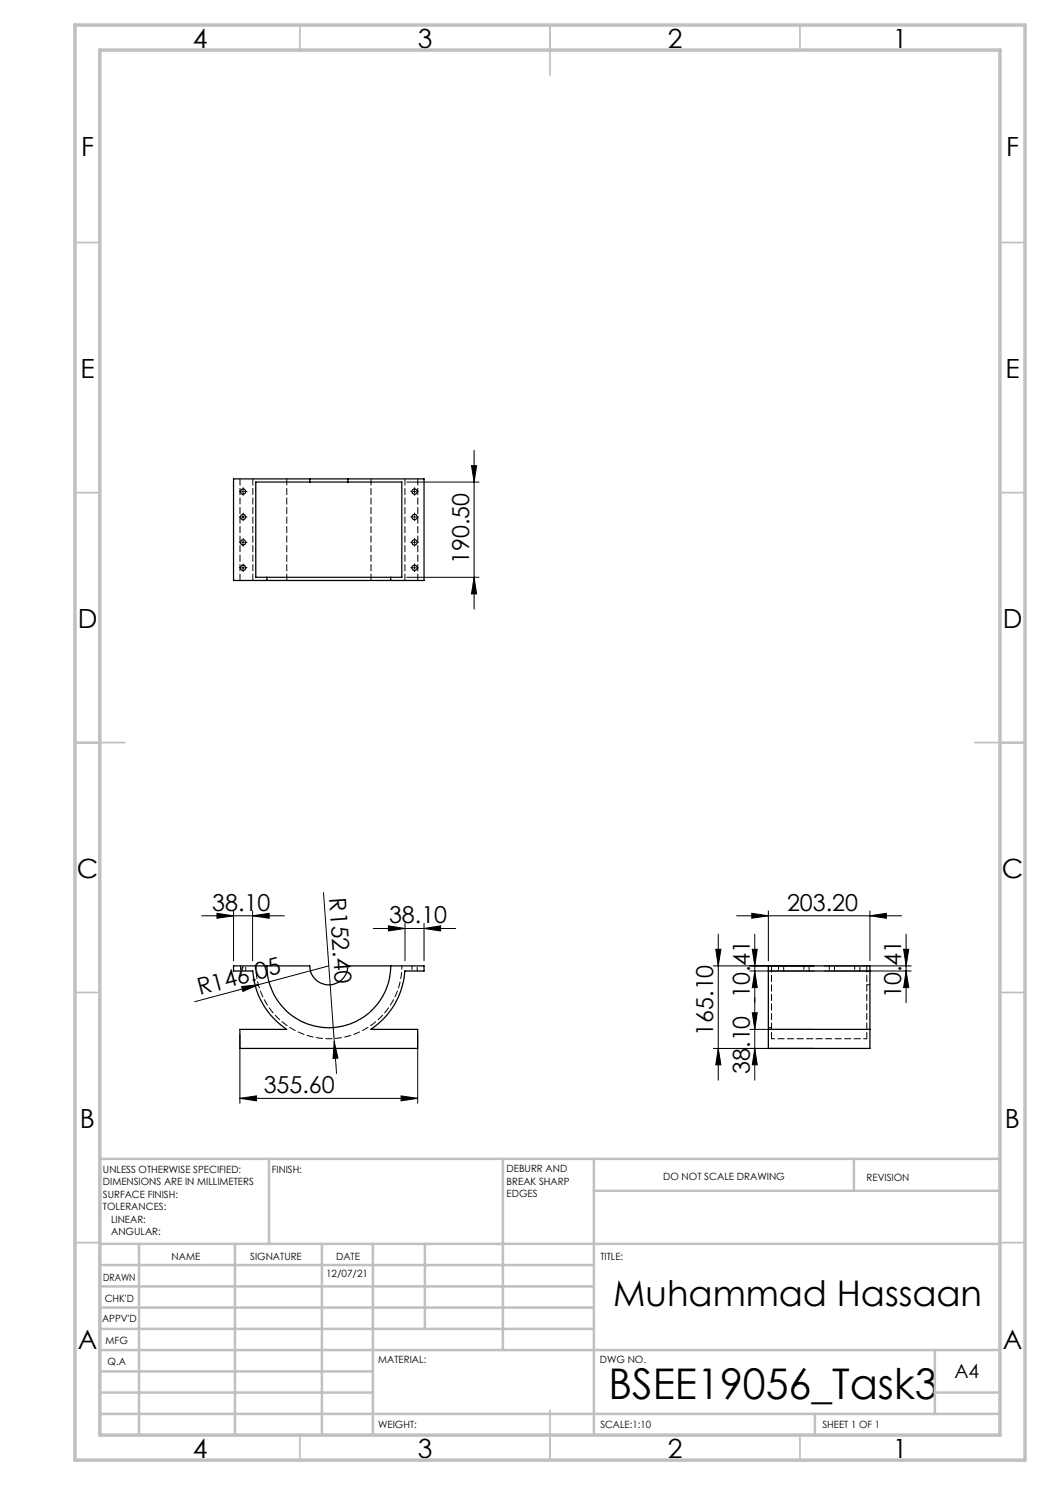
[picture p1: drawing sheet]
<svg xmlns="http://www.w3.org/2000/svg" width="210mm" height="297mm" viewBox="0 0 210 297" stroke-linecap="round" stroke-linejoin="round" font-family="sans-serif">
<g fill="none" stroke="#000" stroke-width=".2">
<path d="M48.4 98.3h.5M48.6 98.1v.5M81.4 96.4h14.4M82.7 98.3h.4M82.9 98.1v.5M94.3 93.1h1l-.5 3.3zM94.8 90.1v31.7M48.4 103.4h.5M48.4 108.5h.5M48.4 113.6h.5M48.6 103.1v.5M48.6 108.2v.5"/>
<path d="M48.6 113.3v.5M81.4 115.5h14.4M82.7 103.4h.4M82.7 108.5h.4M82.7 113.6h.4M82.9 103.1v.5M82.9 108.2v.5M82.9 113.3v.5M94.8 115.5l.5 3.3h-1zM64.7 178.5l2.6 36.2M40.4 183.2h16.5M43.4 182.7l3.3 .5-3.3 .5z"/>
<path d="M46.7 182.2v10M48.3 197.3l3.3-.3-3 1.3zM50.5 183.2l3.3-.5v1zM50.5 182.2v10M65.8 193.2l-26.9 7.1M74.6 185.7h16.6M77.7 185.2l3.3 .5-3.3 .5zM81 184.7v7.5M84.8 185.7l3.3-.5v1zM84.8 184.7v7.5M142.7 193.2h20.1M143.2 189.9h1l-.5 3.3z"/>
<path d="M143.7 186.8v29.2M147.3 183.2h33M150 194.2h12.8M150.4 182.7l3.3 .5-3.3 .5zM150.5 189.9h.9l-.4 3.3zM151 186.8v29.2M151 194.2l.4 3.3h-.9zM153.7 182.2v10M164.8 193.2h17.4M164.8 194.2h17.4M174 183.2l3.3-.5v1zM174 182.2v10"/>
<path d="M180.7 189.9h1.1l-.6 3.3zM181.2 186.8v13.8M181.2 194.2l.6 3.3h-1.1zM48 219.7l3.3-.5v1zM48 206.9v13.8M48 219.7h35.5M66.9 208.3l.7 3.3-1 .1zM80.2 219.2l3.3 .5-3.3 .5zM83.5 206.9v13.8M142.7 209.7h20.1M143.7 209.7l.5 3.3h-1zM150 205.9h12.8"/>
<path d="M150.5 202.6h.9l-.4 3.3zM151 209.7l.4 3.3h-.9z"/>
</g>
<g fill="none" stroke="#000" stroke-width=".2" stroke-dasharray="15.2 1.3 1.3 1.3">
<path d="M48.1 98.3h-.2M48.6 97.8v-.3M48.6 98.8v.3M49.1 98.3h.3M82.4 98.3h-.2M82.9 97.8v-.3M82.9 98.8v.3M83.4 98.3h.3M48.1 113.5h-.2M48.1 108.5h-.2M48.1 103.4h-.2M48.6 113v-.2"/>
<path d="M48.6 114v.3M48.6 108v-.3M48.6 109v.2M48.6 102.9v-.3M48.6 103.9v.3M49.1 113.5h.3M49.1 108.5h.3M49.1 103.4h.3M82.4 103.4h-.2M82.4 108.5h-.2M82.4 113.5h-.2M82.9 102.9v-.3"/>
<path d="M82.9 103.9v.3M82.9 108v-.3M82.9 109v.2M82.9 113v-.2M82.9 114v.3M83.4 103.4h.3M83.4 108.5h.3M83.4 113.5h.3"/>
</g>
<g fill="none" stroke="#c0c0c0" stroke-width=".35">
<path d="M60 5v5M110 5v10M160 5v5M15 48.5h5M200 48.5h5M15 98.5h5M200 98.5h5M15 148.5h10M195 148.5h10M15 198.5h5M200 198.5h5M15 248.5h5"/>
<path d="M200 248.5h5M60 287v5M110 282v10M160 287v5"/>
</g>
<g fill="none" stroke="#c0c0c0" stroke-width=".5">
<path d="M53.8 231.8v17M100.6 231.8v38.2M118.8 231.8v55.2M118.8 238.2h81.2M170.8 231.8v6.4M200 231.8h-180v55.2M20 248.8h180M20 257.3h98.8M20 253h98.8M27.8 248.8v38.2M47 248.8v38.2M64.4 248.8v38.2"/>
<path d="M74.6 248.8v38.2M85 248.8v17M20 265.8h98.8M20 261.5h98.8M20 278.5h54.6M20 274.3h54.6M20 270h180M187 278.5h13M187 270v12.8M20 282.8h180M163 282.8v4.2"/>
</g>
<path d="M15 5h190v287h-190zM20 10h180v277h-180z" fill="none" stroke="#c0c0c0" stroke-width=".7"/>
<g fill="#000">
<path d="M48.3 197.3l3.3-.3-3 1.3zM66.9 208.3l.7 3.3-1 .1z"/>
<path d="M94.8 115.5l.5 3.3h-1zM94.3 93.1h1l-.5 3.3z"/>
<path d="M50.5 183.2l3.3-.5v1zM43.4 182.7l3.3 .5-3.3 .5zM84.8 185.7l3.3-.5v1zM77.7 185.2l3.3 .5-3.3 .5zM174 183.2l3.3-.5v1zM150.4 182.7l3.3 .5-3.3 .5z"/>
<path d="M143.2 189.9h1l-.5 3.3zM143.7 209.7l.5 3.3h-1zM180.7 189.9h1.1l-.6 3.3zM181.2 194.2l.6 3.3h-1.1zM150.5 189.9h.9l-.4 3.3zM151 194.2l.4 3.3h-.9z"/>
<path d="M48 219.7l3.3-.5v1zM80.2 219.2l3.3 .5-3.3 .5z"/>
<path d="M150.5 202.6h.9l-.4 3.3zM151 209.7l.4 3.3h-.9z"/>
</g>
<g fill="none" stroke="#000" stroke-width=".25">
<path d="M61.9 96.4h7.7M61.9 95.8h7.7M61.9 95.8h-15.2v20.3h6.7M61.9 96.4h-10.7v19.1h2.2M61.9 95.8v.6M69.6 95.8h15.2v20.3h-6.7M69.6 96.4h10.8v19.1h-2.3M69.6 95.8v.6M53.4 116.1h24.7M53.4 115.5h24.7M53.4 115.5v.6M78.1 115.5v.6"/>
<path d="M46.7 193.2h15.2a3.8 3.8 0 0 0 3.9 3.8 3.8 3.8 0 0 0 3.8-3.8h15.2v1h-3.8a15.1 15.1 0 0 1-6.8 11.7h9.3v3.8h-35.5v-3.8h9.3a15.4 15.4 0 0 1-6.7-11.7h-3.9zM53.4 193.2a12.4 12.4 0 0 0 12.4 12.4 12.4 12.4 0 0 0 12.3-12.4M153.7 194.2v11.7M153.7 194.2h20.3M153.7 194.2v-1h20.3v1M174 194.2v11.7M153.7 205.9h20.3M153.7 205.9v3.8h20.3v-3.8"/>
<circle cx="48.6" cy="98.3" r=".51"/>
<circle cx="82.9" cy="98.3" r=".52"/>
<circle cx="48.6" cy="103.4" r=".51"/>
<circle cx="48.6" cy="113.6" r=".51"/>
<circle cx="48.6" cy="108.5" r=".51"/>
<circle cx="82.9" cy="108.5" r=".52"/>
<circle cx="82.9" cy="113.5" r=".52"/>
<circle cx="82.9" cy="103.4" r=".52"/>
</g>
<path d="M51.2 193.1a14.6 14.6 0 0 0 14.6 14.6 14.6 14.6 0 0 0 14.6-14.6M154.3 207.7h19.1" fill="none" stroke="#000" stroke-width=".2" stroke-dasharray="1.3 .6" stroke-dashoffset=".6"/>
<path d="M48.1 193.1v1.1M49.2 194.2v-1.1M82.4 193.1v1.1M83.4 194.2v-1.1M155.7 193.1v1.1M156.7 194.2v-1.1M160.8 193.1v1.1M161.8 194.2v-1.1M165.9 193.1v1.1M166.9 194.2v-1.1M170.9 193.1v1.1M172 194.2v-1.1" fill="none" stroke="#000" stroke-width=".2" stroke-dasharray="1.3 .6" stroke-dashoffset=".5"/>
<path d="M48 116.1v-20.3M50.6 116.1v-20.3M57.4 116.1v-20.3M74.2 116.1v-20.3M81 116.1v-20.3M83.6 116.1v-20.3M173.4 197h.6M153.7 205.5h.6M154.3 207.7v-14.6M173.4 207.7v-14.6" fill="none" stroke="#000" stroke-width=".2" stroke-dasharray="1.3 .6"/>
<text font-size="8.5" x="121.7" y="279.7">BSEE19056_Task3</text>
<text font-size="7.1" x="122.6" y="261.2">Muhammad Hassaan</text>
<g font-size="5.3">
<text x="38.5" y="9.5">4</text>
<text x="83.5" y="9.5">3</text>
<text x="133.6" y="9.5">2</text>
<text x="178.6" y="9.5">1</text>
<text x="16.2" y="31.2">F</text>
<text x="201.2" y="31.2">F</text>
<text x="16.1" y="75.5">E</text>
<text x="201.1" y="75.5">E</text>
<text x="15.5" y="125.5">D</text>
<text x="200.5" y="125.5">D</text>
<text x="15.4" y="175.5">C</text>
<text x="200.4" y="175.5">C</text>
<text x="16" y="225.5">B</text>
<text x="201" y="225.5">B</text>
<text x="15.5" y="269.7">A</text>
<text x="200.5" y="269.7">A</text>
<text x="38.5" y="291.5">4</text>
<text x="83.5" y="291.5">3</text>
<text x="133.6" y="291.5">2</text>
<text x="178.6" y="291.5">1</text>
</g>
<g font-size="4.7">
<text x="93.8" y="112.8" transform="rotate(-90 93.8 112.8)">190.50</text>
<text x="65.8" y="179.7" transform="rotate(86 65.8 179.7)">R152.40</text>
<text x="42.4" y="182.1">38.10</text>
<text x="77.8" y="184.7">38.10</text>
<text x="157.4" y="182.1">203.20</text>
<text x="40" y="199" transform="rotate(-15 40 199)">R146.05</text>
<text x="150" y="199.6" transform="rotate(-90 150 199.6)">10.41</text>
<text x="180.2" y="199.6" transform="rotate(-90 180.2 199.6)">10.41</text>
<text x="142.7" y="207.1" transform="rotate(-90 142.7 207.1)">165.10</text>
<text x="150" y="214.8" transform="rotate(-90 150 214.8)">38.10</text>
<text x="52.7" y="218.6">355.60</text>
</g>
<text font-size="3.9" x="190.9" y="275.5">A4</text>
<g font-size="2">
<text x="20.6" y="234.6">UNLESS OTHERWISE SPECIFIED:</text>
<text x="20.6" y="237.1">DIMENSIONS ARE IN MILLIMETERS</text>
<text x="20.6" y="239.6">SURFACE FINISH:</text>
<text x="54.4" y="234.6">FINISH:</text>
<text x="101.3" y="234.5">DEBURR AND</text>
<text x="101.3" y="237">BREAK SHARP</text>
<text x="101.3" y="239.5">EDGES</text>
<text x="132.6" y="236">DO NOT SCALE DRAWING</text>
<text x="173.3" y="236.2">REVISION</text>
<text x="20.6" y="242.1">TOLERANCES:</text>
<text x="22.2" y="244.6">LINEAR:</text>
<text x="22.2" y="247.1">ANGULAR:</text>
<text x="34.3" y="252">NAME</text>
<text x="50" y="251.9">SIGNATURE</text>
<text x="67.2" y="251.9">DATE</text>
<text x="120.1" y="251.9">TITLE:</text>
<text x="20.6" y="256.1">DRAWN</text>
<text x="65.2" y="255.5">12/07/21</text>
<text x="20.9" y="260.3">CHK'D</text>
<text x="20.4" y="264.4">APPV'D</text>
<text x="21.1" y="268.8">MFG</text>
<text x="21.5" y="273">Q.A</text>
<text x="75.6" y="272.5">MATERIAL:</text>
<text x="120" y="272.5">DWG NO.</text>
<text x="75.6" y="285.5">WEIGHT:</text>
<text x="120.1" y="285.6">SCALE:1:10</text>
<text x="164.5" y="285.6">SHEET 1 OF 1</text>
</g>
</svg>
